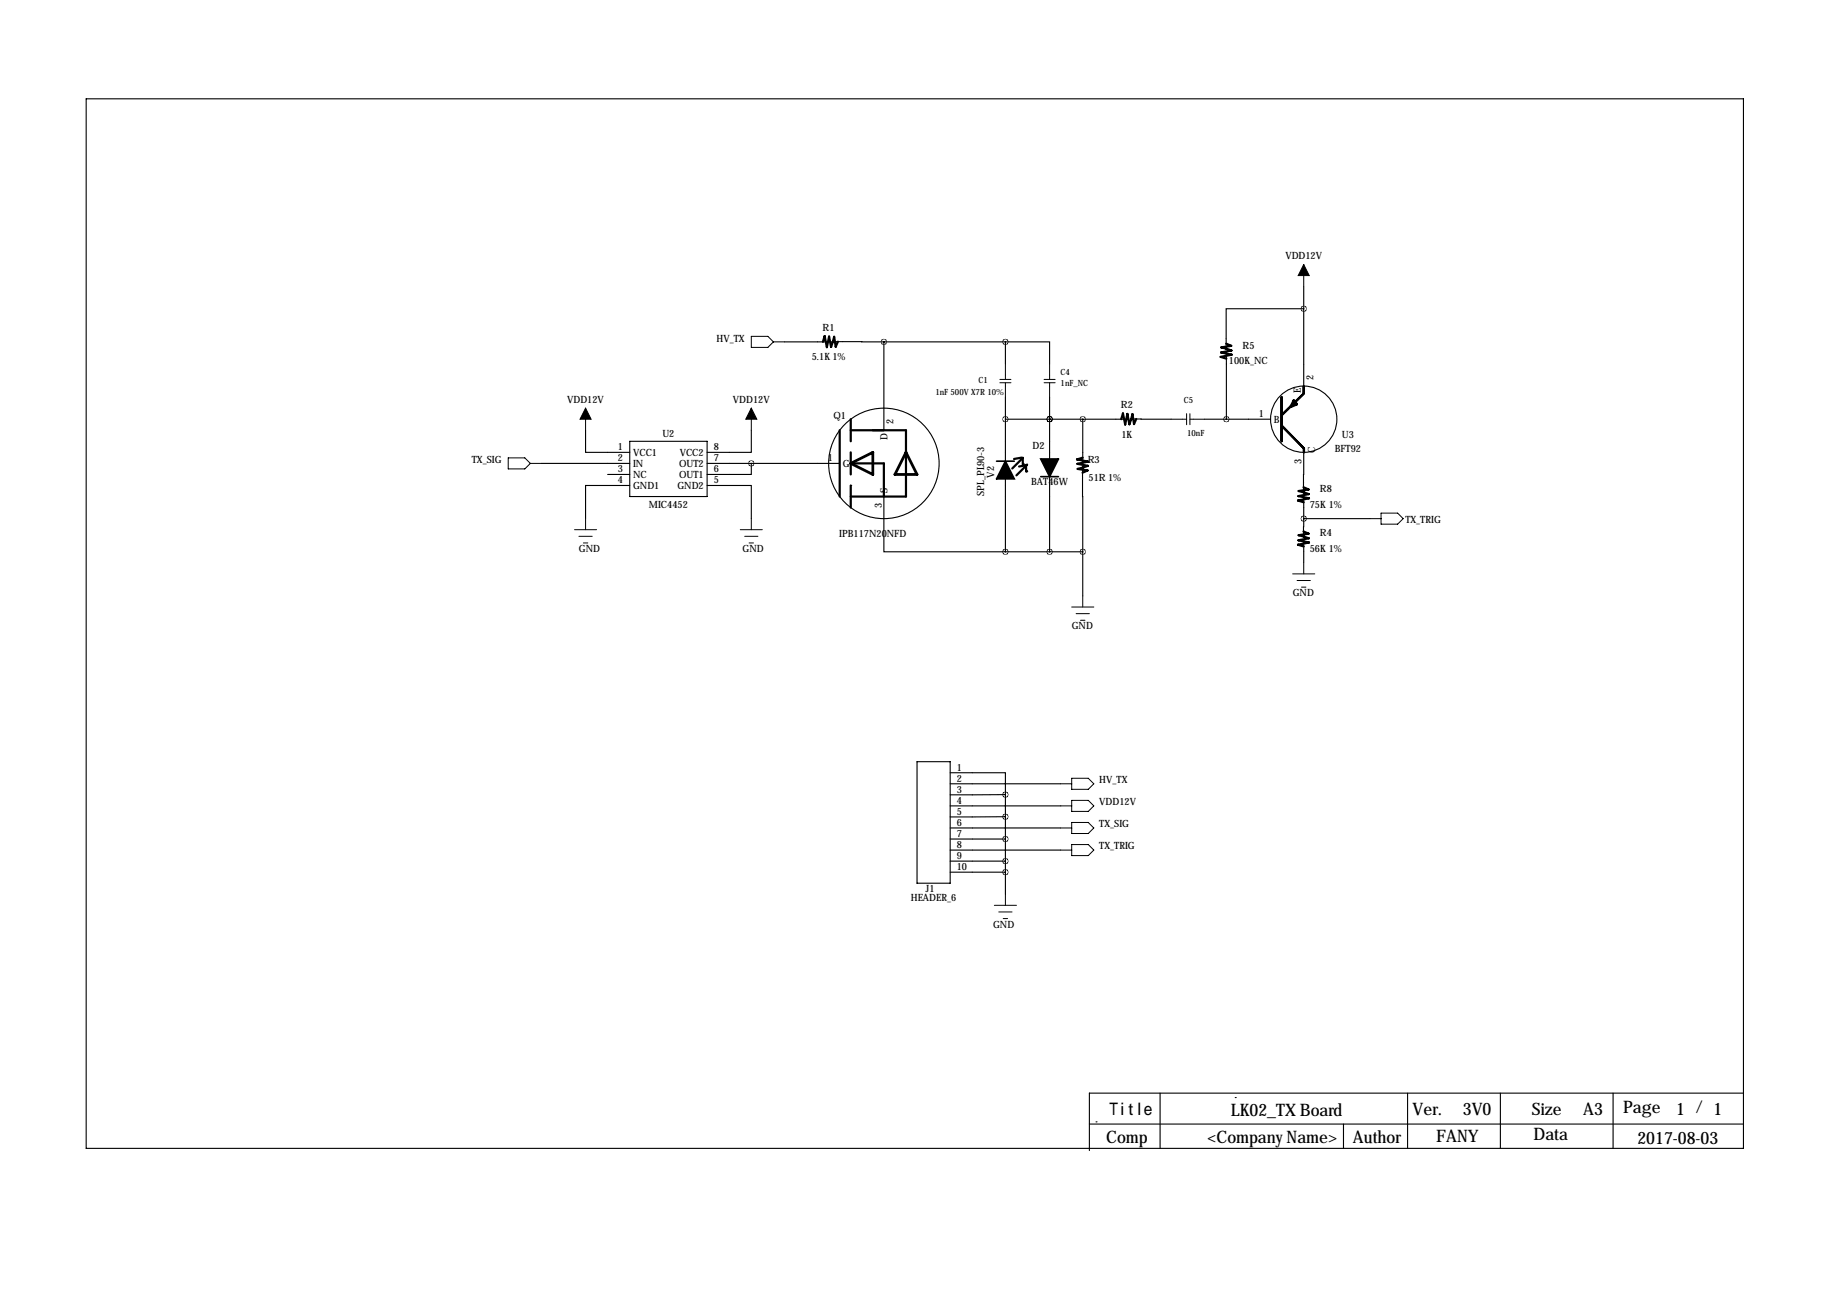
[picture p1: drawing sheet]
<svg xmlns="http://www.w3.org/2000/svg" width="419mm" height="297mm" viewBox="0 0 419 297" stroke-linecap="round" stroke-linejoin="round" font-family="sans-serif">
<g fill="none" stroke="#000" stroke-width=".25">
<path d="M19.8 22.7h381v241.3h-381zM180.3 78.6h10.2M191.2 78.5l12 .1M203.2 78.6h27.9M203.2 78.6v20.3M231.1 78.6h10.2v5.1M231.1 78.6v5.1M299.7 71h-17.8v9.4M299.7 65.9v22.9M134.6 98.9v5.1h10.2M172.7 98.9v5.1h-10.1M231.1 91.3v14.7"/>
<path d="M231.1 96.4h28M241.3 96.4h.1M241.3 91.3v14.2M248.9 96.4v10.1M259.8 96.3l9.4 .1M276.9 96.4h15.2M281.9 81.1v15.3M124.5 106.5h20.3M139.7 109.1h5.1M144.8 111.6h-10.2v7.6M144.8 101.5h17.8v12.7h-17.8zM162.6 111.6h10.1v7.6"/>
<path d="M162.6 106.5h30.4M172.7 106.5v2.6h-10.1M195.6 111.6h.1M203.2 114.2v12.7h27.9M231.1 110.1v16.8M241.3 109.6v17.3M248.9 107.3v19.6M299.7 104v9.4M299.7 119.2v4.4M299.7 114.2v5M299.7 119.2h15.3M231.1 126.9h17.8"/>
<path d="M248.9 126.9v10.1M299.7 124.3v5.1M210.8 175.1h7.6v28h-7.6zM218.4 177.7h12.7v5M218.4 180.2h25.4M218.4 185.3h25.4M218.4 190.4h25.4M218.4 192.9h12.7M218.4 195.4h25.4M218.4 198h12.7M231.1 182.7v22.9M231.1 182.7h-12.7"/>
<path d="M231.1 187.8h-12.7M218.4 200.5h12.7M250.4 258.4h150.4M252 257.9h.1M266.7 251.3v12.7M284 252.3h.1M308.9 258.4v5.6M323.6 251.3v12.7M344.9 251.3v12.7M370.8 251.3v12.7M400.8 251.3h-150.4v13.2"/>
<circle cx="299.7" cy="96.4" r="7.6"/>
<circle cx="203.2" cy="106.5" r="12.7"/>
</g>
<g fill="none" stroke="#000" stroke-width=".51">
<path d="M192.6 78.5l-.5 1.2-.3-2.3-.7 2.4-.5-2.4-.5 2.4-.5-2.5-.4 1.3M281.9 79l1.2 .5-2.3 .4 2.3 .7-2.4 .4 2.5 .5-2.6 .6 1.3 .4M193 98.9v15.3M195.6 96.4v5.1M195.6 98.9h12.7v15.3h-12.7M261.2 96.3l-.5 1.2-.4-2.3-.7 2.3-.4-2.3-.5 2.4-.5-2.5-.4 1.3M294.6 91.3v10.2M294.7 97.9l5 5.1M299.7 88.8v1.6M299.7 90.5l-5 4.9M195.6 104v5.1M195.6 111.6v5.1"/>
<path d="M195.6 106.5h7.6v7.7M234.3 107.3l1.8-.5-2.4 2.5M234.8 105.2l-1.7 .3M235.1 105.3l.1 1.4M235.2 106.7h.1M235.2 105.3l-2.5 2.4M235.2 105.3l-.1 .1M235.9 106.9v1.5M235.9 108.4h.1M248.9 105.2l-1.3 .4 2.5 .5-2.4 .5 2.4 .5-2.3 .7 2.2 .4-1.1 .5M299.7 112l1.1 .5-2.2 .4 2.3 .7-2.4 .5 2.4 .5-2.5 .5 1.3 .4M299.8 103v1"/>
<path d="M299.7 122.2l1.1 .5-2.2 .3 2.3 .8-2.4 .4 2.4 .5-2.5 .5 1.3 .4"/>
</g>
<g fill="none" stroke="#000" stroke-width=".23">
<path d="M172.7 77.3h3.8l1.3 1.3-1.3 1.3h-3.8zM177.8 78.6h2.5M299.7 60.8v5.1M134.6 93.8v5.1M172.7 93.8v5.1M229.9 87.2h2.5M229.9 88h2.5M231.1 83.7v3.5M231.1 88v3.3M240 87.2h2.6M240 88h2.6M241.3 83.7v3.5"/>
<path d="M241.3 88v3.3M269.2 96.4h3.6M272.8 95.1v2.5M273.6 95.1v2.5M273.6 96.4h3.3M116.8 105.3h3.8l1.3 1.2-1.3 1.3h-3.8zM121.9 106.5h2.6M134.6 119.2v2.6M172.7 119.2v2.6M315 119.2h2.5M317.5 118h3.8l1.3 1.2-1.3 1.3h-3.8zM132.1 121.8h5.1"/>
<path d="M133.1 123.3h3M134.1 124.8h1M170.2 121.8h5.1M171.2 123.3h3M172.2 124.8h1M246.4 139.6h5.1M248.9 137v2.6M297.2 131.9h5.1M298.2 133.5h3M299.2 135h1M299.7 129.4v2.5M247.4 141.1h3"/>
<path d="M248.4 142.6h1M246.4 178.9h3.8l1.3 1.3-1.3 1.3h-3.8zM243.8 180.2h2.6M243.8 185.3h2.6M243.8 190.4h2.6M243.8 195.4h2.6M246.4 184h3.8l1.3 1.3-1.3 1.2h-3.8zM246.4 189.1h3.8l1.3 1.3-1.3 1.2h-3.8zM246.4 194.2h3.8l1.3 1.2-1.3 1.3h-3.8zM228.6 208.1h5.1M229.6 209.7h3.1M230.6 211.2h1"/>
<path d="M231.1 205.6v2.5"/>
</g>
<path d="M231.1 106l2.1 4.1h-4.1zM239.3 105.5h4l-2 4.1z" fill="#000" stroke="#000" stroke-width=".38"/>
<path d="M229.1 106h4.1M239.3 109.6h4" fill="none" stroke="#000" stroke-width=".38"/>
<path d="M297.4 92.1l.7 .8-1.3 .6zM195.6 106.5l5.1-2.5v5.1zM208.3 104l2.5 5.1h-5.1z" fill="none" stroke="#000" stroke-width=".63"/>
<path d="M299.7 60.8l1.3 2.6h-2.6zM134.6 93.8l1.3 2.6h-2.6zM172.7 93.8l1.3 2.6h-2.6z" fill="#000" stroke="#000" stroke-width=".23"/>
<path d="M231.1 78.6a.05 .05 0 0 0 .1 0 .05 .05 0 0 0-.1 0zM172.7 106.5a.05 .05 0 0 0 .1 0 .05 .05 0 0 0-.1 0zM231.1 96.4a.05 .05 0 0 0 .1 0 .05 .05 0 0 0-.1 0zM248.9 96.4a.05 .05 0 0 0 .1 0 .05 .05 0 0 0-.1 0zM231.1 182.7a.05 .05 0 0 0 .1 0 .05 .05 0 0 0-.1 0zM231.1 187.8a.05 .05 0 0 0 .1 0 .05 .05 0 0 0-.1 0zM231.1 192.9a.05 .05 0 0 0 .1 0 .05 .05 0 0 0-.1 0zM231.1 198a.05 .05 0 0 0 .1 0 .05 .05 0 0 0-.1 0zM231.1 200.5a.05 .05 0 0 0 .1 0 .05 .05 0 0 0-.1 0zM299.7 119.2a.05 .05 0 0 0 .1 0 .05 .05 0 0 0-.1 0zM299.7 71a.05 .05 0 0 0 .1 0 .05 .05 0 0 0-.1 0zM281.9 96.4a.05 .05 0 0 0 .1 0 .05 .05 0 0 0-.1 0zM248.9 126.9a.05 .05 0 0 0 .1 0 .05 .05 0 0 0-.1 0zM231.1 126.9a.05 .05 0 0 0 .1 0 .05 .05 0 0 0-.1 0z" fill="#000" stroke="#000" stroke-width="1.3"/>
<g font-size="4">
<text x="255.1" y="256.4">Title</text>
<text x="283" y="256.7">LK02_TX Board</text>
<text x="324.8" y="256.3">Ver.</text>
<text x="336.3" y="256.4">3V0</text>
<text x="352.2" y="256.3">Size</text>
<text x="364" y="256.4">A3</text>
<text x="373.1" y="255.8">Page</text>
<text x="385.4" y="256.3">1 / 1</text>
<text x="254.3" y="262.8">Comp</text>
<text x="277.6" y="262.7">&lt;Company Name&gt;</text>
<text x="311" y="262.8">Author</text>
<text x="330.2" y="262.5">FANY</text>
<text x="352.5" y="262.2">Data</text>
<text x="376.4" y="263">2017-08-03</text>
</g>
<g font-size="2.3">
<text x="295.5" y="59.5">VDD12V</text>
<text x="189.1" y="76.1">R1</text>
<text x="164.7" y="78.6">HV_TX</text>
<text x="186.6" y="82.7">5.1K 1%</text>
<text x="282.5" y="83.7">100K_NC</text>
<text x="285.6" y="80.1">R5</text>
<text x="301.9" y="87.3" transform="rotate(-90 301.9 87.3)">2</text>
<text x="130.4" y="92.6">VDD12V</text>
<text x="168.5" y="92.6">VDD12V</text>
<text x="257.7" y="93.8">R2</text>
<text x="289.4" y="95.9">1</text>
<text x="299.1" y="90.5" transform="rotate(-90 299.1 90.5)">E</text>
<text x="152.3" y="100.4">U2</text>
<text x="191.6" y="96.4">Q1</text>
<text x="204.1" y="101.3" transform="rotate(-90 204.1 101.3)">D</text>
<text x="205.4" y="97.4" transform="rotate(-90 205.4 97.4)">2</text>
<text x="257.8" y="100.6">1K</text>
<text x="292.9" y="97.2">B</text>
<text x="308.5" y="100.6">U3</text>
<text x="108.5" y="106.5">TX_SIG</text>
<text x="142.1" y="103.5">1</text>
<text x="142.1" y="106">2</text>
<text x="145.5" y="104.9">VCC1</text>
<text x="145.5" y="107.4">IN</text>
<text x="156.1" y="107.4">OUT2</text>
<text x="156.3" y="104.9">VCC2</text>
<text x="164.1" y="106">7</text>
<text x="164.1" y="103.5">8</text>
<text x="190.3" y="106">1</text>
<text x="193.8" y="107.4">G</text>
<text x="237.4" y="103.2">D2</text>
<text x="250.1" y="106.5">R3</text>
<text x="299.2" y="106.7" transform="rotate(-90 299.2 106.7)">3</text>
<text x="302.4" y="104.3" transform="rotate(-90 302.4 104.3)">C</text>
<text x="306.8" y="104">BFT92</text>
<text x="142.1" y="108.6">3</text>
<text x="142.1" y="111.1">4</text>
<text x="145.5" y="109.9">NC</text>
<text x="145.5" y="112.5">GND1</text>
<text x="155.7" y="112.5">GND2</text>
<text x="156.1" y="109.9">OUT1</text>
<text x="164.1" y="111.1">5</text>
<text x="164.1" y="108.6">6</text>
<text x="204.1" y="113.4" transform="rotate(-90 204.1 113.4)">S</text>
<text x="226.3" y="114" transform="rotate(-90 226.3 114)">SPL_PL90-3</text>
<text x="228.6" y="109.8" transform="rotate(-90 228.6 109.8)">V2</text>
<text x="237.1" y="111.6">BAT46W</text>
<text x="250.2" y="110.6">51R 1%</text>
<text x="303.4" y="113.2">R8</text>
<text x="149.2" y="116.9">MIC4452</text>
<text x="202.7" y="116.9" transform="rotate(-90 202.7 116.9)">3</text>
<text x="301.1" y="116.7">75K 1%</text>
<text x="192.9" y="123.5">IPB117N20NFD</text>
<text x="303.4" y="123.3">R4</text>
<text x="323.1" y="120.3">TX_TRIG</text>
<text x="133.1" y="126.9">GND</text>
<text x="170.7" y="126.9">GND</text>
<text x="301.1" y="126.9">56K 1%</text>
<text x="297.2" y="137">GND</text>
<text x="246.4" y="144.6">GND</text>
<text x="220" y="177.2">1</text>
<text x="220" y="179.7">2</text>
<text x="252.7" y="179.9">HV_TX</text>
<text x="220" y="182.2">3</text>
<text x="220" y="184.8">4</text>
<text x="252.7" y="185">VDD12V</text>
<text x="220" y="187.3">5</text>
<text x="220" y="189.9">6</text>
<text x="252.7" y="190.1">TX_SIG</text>
<text x="220" y="192.4">7</text>
<text x="220" y="194.9">8</text>
<text x="220" y="197.5">9</text>
<text x="252.7" y="195.2">TX_TRIG</text>
<text x="220" y="200">10</text>
<text x="209.4" y="207.1">HEADER_6</text>
<text x="212.9" y="205.1">J1</text>
<text x="228.3" y="213.4">GND</text>
</g>
<g font-size="2">
<text x="224.9" y="88.1">C1</text>
<text x="243.8" y="86.2">C4</text>
<text x="243.8" y="88.8">1nF_NC</text>
<text x="215" y="90.9">1nF 500V X7R 10%</text>
<text x="272.2" y="92.7">C5</text>
<text x="272.9" y="100.3">10nF</text>
</g>
</svg>
